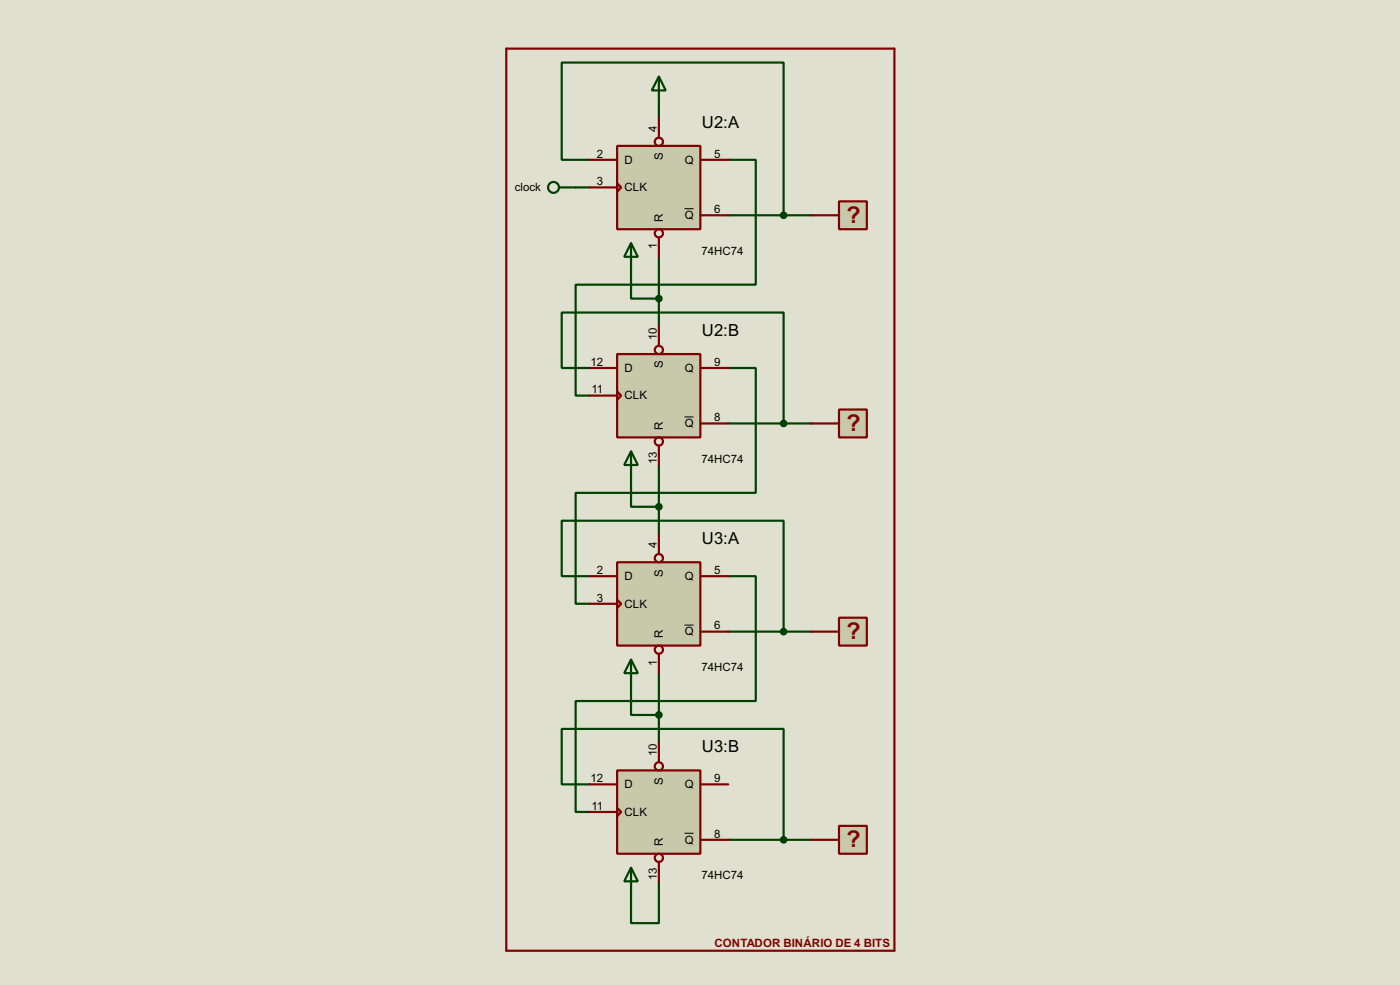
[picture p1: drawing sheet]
<svg xmlns="http://www.w3.org/2000/svg" width="256mm" height="180mm" viewBox="0 0 256 180" stroke-linecap="round" stroke-linejoin="round" font-family="sans-serif">
<path d="M0 0h256.5v180.3h-256.5z" fill="#e0e0d0"/>
<g fill="none" stroke="#004000" stroke-width=".4">
<path d="M120.7 19.1v2.5M105.5 34.3h2.5M108 29.3h-5.1v-17.8h40.7v27.9M133.4 29.3h5.1v22.8h-33v20.3h2.5M133.4 39.4h15.2M115.6 49.6v5.1h5.1M120.7 47v12.7M108 67.4h-5.1v-10.2h40.7v20.3M133.4 67.4h5.1v22.8h-33v20.3h2.5M133.4 77.5h15.2M115.6 87.7v5.1h5.1M120.7 85.1v12.7"/>
<path d="M108 105.5h-5.1v-10.2h40.7v20.3M133.4 105.5h5.1v22.8h-33v20.3h2.5M133.4 115.6h15.2M115.6 125.8v5.1h5.1M120.7 123.2v12.7M108 143.6h-5.1v-10.2h40.7v20.3M133.4 153.7h15.2M120.7 161.3v7.7h-5.1v-5.1"/>
</g>
<path d="M113.1 26.7h15.2v15.3h-15.2z" fill="#c8c8aa" stroke="#800000" stroke-width=".4"/>
<g fill="none" stroke="#800000" stroke-width=".4">
<path d="M108 29.3h5.1M108 34.3h5.1M113.1 33.6l.7 .7-.7 .8zM120.7 21.6v3.6M128.3 29.3h5.1M128.3 39.4h5.1M120.7 43.5v3.5"/>
<circle cx="120.7" cy="26" r=".75"/>
<circle cx="120.7" cy="42.7" r=".75"/>
</g>
<path d="M125.4 38.2h1.7" fill="none" stroke="#000" stroke-width=".18"/>
<path d="M120.7 14l1.3 2.6h-2.6zM120.7 14v5.1M115.6 44.5l1.3 2.5h-2.5zM115.6 44.5v5.1" fill="none" stroke="#004000" stroke-width=".4"/>
<path d="M113.1 64.8h15.2v15.3h-15.2z" fill="#c8c8aa" stroke="#800000" stroke-width=".4"/>
<g fill="none" stroke="#800000" stroke-width=".4">
<path d="M120.7 59.7v3.6M108 67.4h5.1M108 72.4h5.1M113.1 71.7l.7 .7-.7 .8zM128.3 67.4h5.1M128.3 77.5h5.1M120.7 81.6v3.5"/>
<circle cx="120.7" cy="64.1" r=".75"/>
<circle cx="120.7" cy="80.8" r=".75"/>
</g>
<path d="M125.4 76.3h1.7" fill="none" stroke="#000" stroke-width=".18"/>
<circle cx="120.7" cy="54.7" r=".5" fill="#004000" stroke="#004000" stroke-width=".4"/>
<path d="M115.6 82.6l1.3 2.5h-2.5zM115.6 82.6v5.1" fill="none" stroke="#004000" stroke-width=".4"/>
<path d="M153.7 75h5.1v5.1h-5.1z" fill-rule="evenodd" fill="#c8c8aa" stroke="#800000" stroke-width=".4"/>
<path d="M148.6 77.5h5.1" fill="none" stroke="#800000" stroke-width=".4"/>
<circle cx="143.5" cy="77.5" r=".5" fill="#004000" stroke="#004000" stroke-width=".4"/>
<path d="M153.7 36.9h5.1v5.1h-5.1z" fill-rule="evenodd" fill="#c8c8aa" stroke="#800000" stroke-width=".4"/>
<path d="M148.6 39.4h5.1" fill="none" stroke="#800000" stroke-width=".4"/>
<circle cx="143.5" cy="39.4" r=".5" fill="#004000" stroke="#004000" stroke-width=".4"/>
<g fill="none" stroke="#004000" stroke-width=".4">
<path d="M102.4 34.3h3.1"/>
<circle cx="101.4" cy="34.3" r="1"/>
</g>
<path d="M113.1 102.9h15.2v15.3h-15.2z" fill="#c8c8aa" stroke="#800000" stroke-width=".4"/>
<g fill="none" stroke="#800000" stroke-width=".4">
<path d="M120.7 97.8v3.6M108 105.5h5.1M108 110.5h5.1M113.1 109.8l.7 .7-.7 .8zM120.7 119.7v3.5M128.3 105.5h5.1M128.3 115.6h5.1"/>
<circle cx="120.7" cy="102.2" r=".75"/>
<circle cx="120.7" cy="118.9" r=".75"/>
</g>
<path d="M125.4 114.4h1.7" fill="none" stroke="#000" stroke-width=".18"/>
<circle cx="120.7" cy="92.8" r=".5" fill="#004000" stroke="#004000" stroke-width=".4"/>
<path d="M115.6 120.7l1.3 2.5h-2.5zM115.6 120.7v5.1" fill="none" stroke="#004000" stroke-width=".4"/>
<path d="M113.1 141h15.2v15.3h-15.2z" fill="#c8c8aa" stroke="#800000" stroke-width=".4"/>
<g fill="none" stroke="#800000" stroke-width=".4">
<path d="M120.7 135.9v3.6M108 143.6h5.1M108 148.6h5.1M113.1 147.9l.7 .7-.7 .8zM120.7 157.8v3.5M128.3 143.6h5.1M128.3 153.7h5.1"/>
<circle cx="120.7" cy="157" r=".75"/>
<circle cx="120.7" cy="140.3" r=".75"/>
</g>
<path d="M125.4 152.5h1.7" fill="none" stroke="#000" stroke-width=".18"/>
<circle cx="120.7" cy="130.9" r=".5" fill="#004000" stroke="#004000" stroke-width=".4"/>
<path d="M115.6 158.8l1.3 2.5h-2.5zM115.6 158.8v5.1" fill="none" stroke="#004000" stroke-width=".4"/>
<path d="M153.7 113.1h5.1v5.1h-5.1z" fill-rule="evenodd" fill="#c8c8aa" stroke="#800000" stroke-width=".4"/>
<path d="M148.6 115.6h5.1" fill="none" stroke="#800000" stroke-width=".4"/>
<circle cx="143.5" cy="115.6" r=".5" fill="#004000" stroke="#004000" stroke-width=".4"/>
<path d="M153.7 151.2h5.1v5.1h-5.1z" fill-rule="evenodd" fill="#c8c8aa" stroke="#800000" stroke-width=".4"/>
<path d="M92.8 8.9h71.1v165.1h-71.1zM148.6 153.7h5.1" fill="none" stroke="#800000" stroke-width=".4"/>
<circle cx="143.5" cy="153.7" r=".5" fill="#004000" stroke="#004000" stroke-width=".4"/>
<g font-size="4.8" fill="#800000">
<text x="155.1" y="40.7">?</text>
<text x="155.1" y="78.9">?</text>
<text x="155.1" y="117">?</text>
<text x="155.1" y="155.1">?</text>
</g>
<g font-size="3.4">
<text x="128.6" y="23.3">U2:A</text>
<text x="128.6" y="61.4">U2:B</text>
<text x="128.6" y="99.6">U3:A</text>
<text x="128.6" y="137.7">U3:B</text>
</g>
<g font-size="2.4">
<text x="109.4" y="28.9">2</text>
<text x="114.4" y="30">D</text>
<text x="120.3" y="24.2" transform="rotate(-90 120.3 24.2)">4</text>
<text x="121.4" y="29.3" transform="rotate(-90 121.4 29.3)">S</text>
<text x="125.4" y="30">Q</text>
<text x="130.9" y="28.9">5</text>
<text x="94.3" y="35">clock</text>
<text x="109.4" y="33.9">3</text>
<text x="114.4" y="35">CLK</text>
<text x="121.4" y="40.6" transform="rotate(-90 121.4 40.6)">R</text>
<text x="125.4" y="40.1">Q</text>
<text x="130.9" y="39">6</text>
<text x="120.3" y="45.7" transform="rotate(-90 120.3 45.7)">1</text>
<text x="128.5" y="46.6">74HC74</text>
<text x="120.3" y="62.3" transform="rotate(-90 120.3 62.3)">10</text>
<text x="108.2" y="67">12</text>
<text x="108.4" y="72">11</text>
<text x="114.4" y="68.1">D</text>
<text x="121.4" y="67.4" transform="rotate(-90 121.4 67.4)">S</text>
<text x="125.4" y="68.1">Q</text>
<text x="130.9" y="67">9</text>
<text x="114.4" y="73.1">CLK</text>
<text x="130.9" y="77.1">8</text>
<text x="121.4" y="78.7" transform="rotate(-90 121.4 78.7)">R</text>
<text x="125.4" y="78.2">Q</text>
<text x="120.3" y="84.9" transform="rotate(-90 120.3 84.9)">13</text>
<text x="128.5" y="84.7">74HC74</text>
<text x="120.3" y="100.4" transform="rotate(-90 120.3 100.4)">4</text>
<text x="109.4" y="105.1">2</text>
<text x="114.4" y="106.2">D</text>
<text x="121.4" y="105.5" transform="rotate(-90 121.4 105.5)">S</text>
<text x="125.4" y="106.2">Q</text>
<text x="130.9" y="105.1">5</text>
<text x="109.4" y="110.1">3</text>
<text x="114.4" y="111.2">CLK</text>
<text x="121.4" y="116.8" transform="rotate(-90 121.4 116.8)">R</text>
<text x="125.4" y="116.3">Q</text>
<text x="130.9" y="115.2">6</text>
<text x="120.3" y="121.9" transform="rotate(-90 120.3 121.9)">1</text>
<text x="128.5" y="122.8">74HC74</text>
<text x="108.2" y="143.2">12</text>
<text x="120.3" y="138.5" transform="rotate(-90 120.3 138.5)">10</text>
<text x="121.4" y="143.6" transform="rotate(-90 121.4 143.6)">S</text>
<text x="130.9" y="143.2">9</text>
<text x="108.4" y="148.2">11</text>
<text x="114.4" y="144.3">D</text>
<text x="114.4" y="149.3">CLK</text>
<text x="125.4" y="144.3">Q</text>
<text x="121.4" y="154.9" transform="rotate(-90 121.4 154.9)">R</text>
<text x="125.4" y="154.4">Q</text>
<text x="130.9" y="153.3">8</text>
<text x="120.3" y="161.1" transform="rotate(-90 120.3 161.1)">13</text>
<text x="128.5" y="160.9">74HC74</text>
</g>
<text font-size="2.4" fill="#800000" x="130.9" y="173.4">CONTADOR BINÁRIO DE 4 BITS</text>
</svg>
